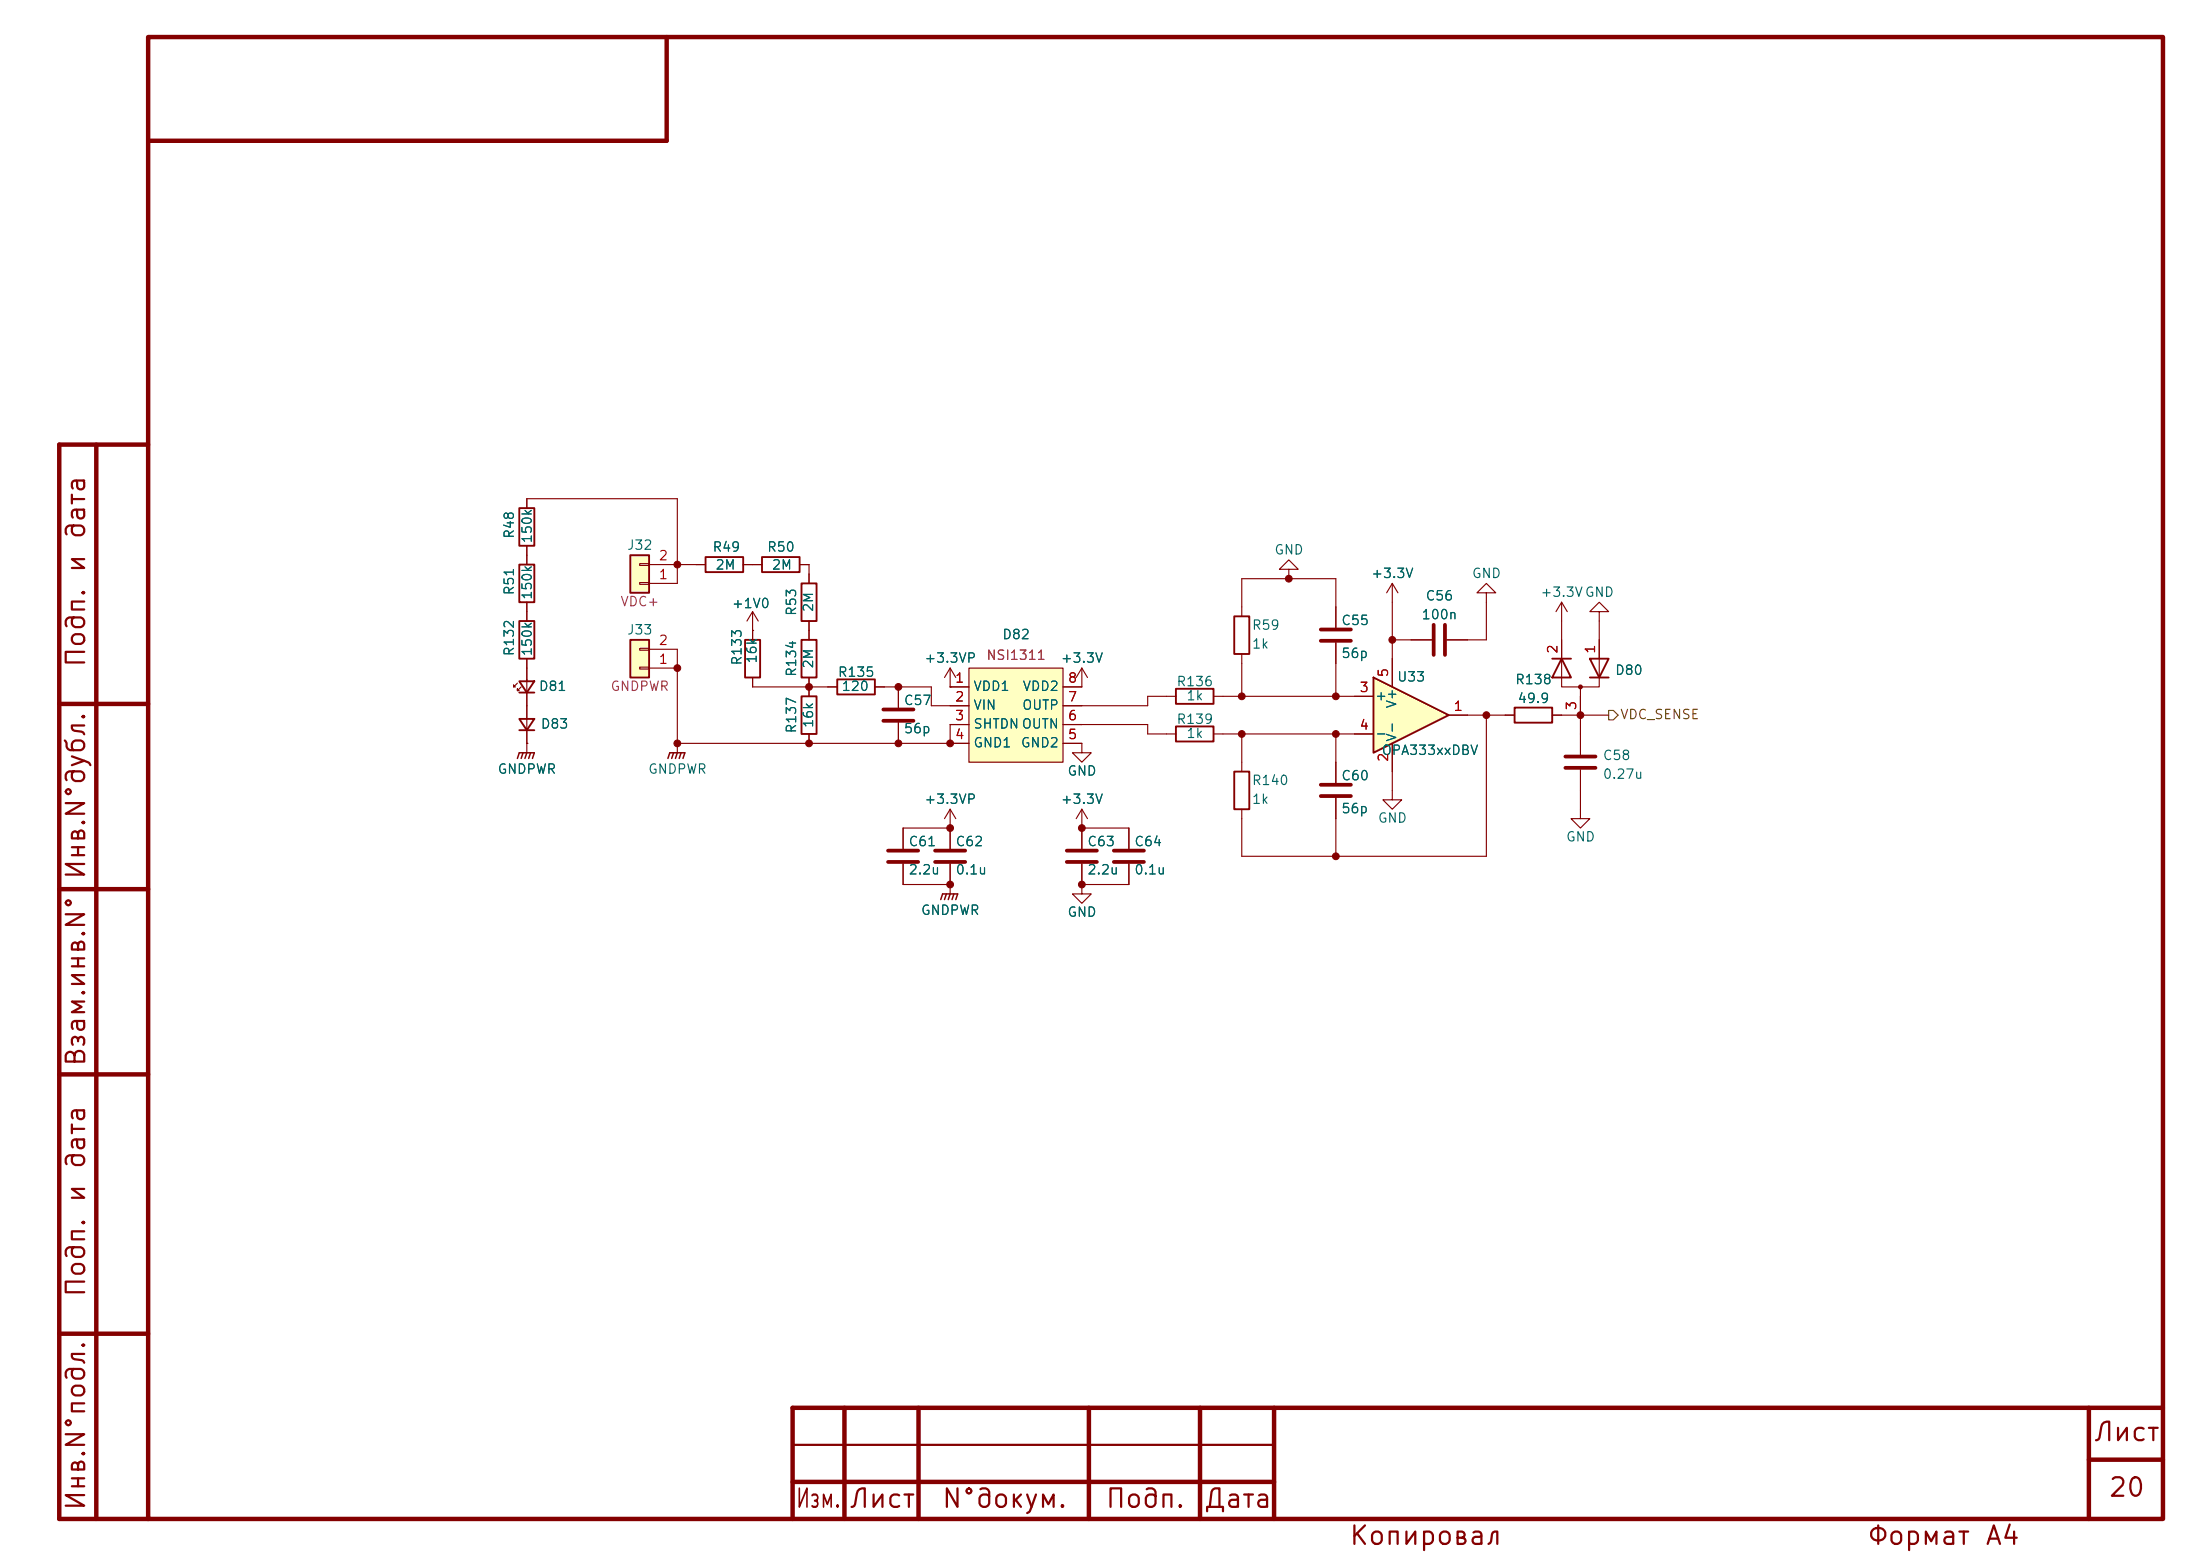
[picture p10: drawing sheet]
<svg xmlns="http://www.w3.org/2000/svg" width="297mm" height="210mm" viewBox="0 0 297 210" stroke-linecap="round" stroke-linejoin="round" font-family="sans-serif">
<g fill="none" stroke="#840000" stroke-width=".6">
<path d="M20 5h272v200h-272zM90 5v14h-70M13 60v145M20 60h-12v145h12M8 95h12M8 120h12M8 145h12M8 180h12M114 190v15M124 190v15M147 190v15M162 190v15"/>
<path d="M172 190v15M282 197h10M282 190v15M292 190h-185v15M107 200h65"/>
</g>
<path d="M107 195h65" fill="none" stroke="#840000" stroke-width=".3"/>
<path d="M128.3 92.7h.1M128.3 90.2l-.8 1.2M128.3 90.2l.7 1.2M128.3 90.2v2.5M128.3 111.8h.1M128.3 109.2v2.6M128.3 109.2l-.8 1.3M128.3 109.2l.7 1.3M188 106.7v1.3h1.2l-1.2 1.2-1.3-1.2h1.3" fill="none" stroke="#840000" stroke-width=".15"/>
<path d="M185.4 91.4l10.2 5.1-10.2 5.1z" fill="#ffffc2"/>
<path d="M185.4 91.4l10.2 5.1-10.2 5.1zM166.6 104.1h2.1v5.1h-2.1z" fill="none" stroke="#840000" stroke-width=".25"/>
<g fill="none" stroke="#840000" stroke-width=".15">
<path d="M146 90.2v2.5M146 90.2l-.7 1.2M146 90.2l.8 1.2M182.9 94h2.5M182.9 99.1h2.5M188 88.9v3.8M195.6 96.5h2.5M146 116.6v4.1h1.3l-1.3 1.2-1.2-1.2h1.2M146 109.2l-.7 1.3M146 109.2l.8 1.3M146 109.2v5.4M152.4 111.8v2.8"/>
<path d="M152.4 116.6v2.8M167.6 102.9v1.2M167.6 109.2v1.3M188 100.3v3.8"/>
</g>
<path d="M144 114.8h4.1M144 116.3h4.1M150.4 114.8h4M150.4 116.3h4" fill="none" stroke="#840000" stroke-width=".51"/>
<path d="M130.8 90.2h12.7v12.7h-12.7z" fill="#ffffc2"/>
<g fill="none" stroke="#840000" stroke-width=".15">
<path d="M71.1 74.9v1.3M174 76.8h1.3l-1.3-1.2-1.3 1.2h1.3v1.3M188 78.7l-.8 1.3M188 78.7l.7 1.3M188 78.7v2.6M69.8 92.2l-.5 .5v-.2v.2h.3M70.4 92.7l-.6 .5v-.2v.2h.3M71.1 81.3v2.5M71.1 88.9v11.4M121.3 92.7v2.8M121.3 97.5v2.8M128.3 92.7h2.5"/>
<path d="M128.3 95.3h2.5M128.3 97.8h2.5M130.8 90.2h12.7v12.7h-12.7zM143.5 92.7h2.5M143.5 95.3h2.5M143.5 97.8h2.5M157.5 99.1h1.2M157.5 94h1.2M163.8 99.1h1.3M163.8 94h1.3M167.6 81.9v1.3M167.6 88.3v1.2"/>
<path d="M180.3 81.9v2.8M180.3 86.7v2.8M190.5 86.4h2.8M195.3 86.4h2.8M200.7 80h1.2l-1.2-1.3-1.3 1.3h1.3v1.3M203.2 96.5h1.3M209.5 96.5h1.3M210.8 86.4v6.3h5.1v-6.3M210.8 81.3v2.5M210.8 81.3l-.7 1.3M210.8 81.3l.8 1.3M213.4 92.7v3.8"/>
<path d="M213.4 99.1v2.8M215.9 82.6h1.3l-1.3-1.3-1.3 1.3h1.3v1.2M121.9 111.8v2.8M121.9 116.6v2.8M128.3 119.4h.1M128.3 100.3h2.5M128.3 111.8v2.8M128.3 116.6v4.1M143.5 100.3h2.5v1.3h1.3l-1.3 1.3-1.2-1.3h1.2M180.3 102.9v2.8M180.3 107.7v2.8M213.4 109.2v1.3h1.2l-1.2 1.3-1.3-1.3h1.3"/>
<path d="M213.4 103.9v2.8"/>
</g>
<g fill="none" stroke="#840000" stroke-width=".51">
<path d="M119.3 95.8h4M119.3 97.3h4M178.3 85h4.1M178.3 86.5h4.1M193.5 84.3v4.1M195.1 84.3v4.1M119.9 116.3h4.1M119.9 114.8h4.1M126.2 116.3h4.1M126.2 114.8h4.1M178.3 105.9h4.1M178.3 107.4h4.1"/>
<path d="M211.3 102.1h4.1M211.3 103.6h4.1"/>
</g>
<g fill="none" stroke="#840000" stroke-width=".25">
<path d="M70.1 76.2h2v5.1h-2zM70.1 83.8h2v5.1h-2zM70.1 91.9h2l-1 1.6zM70.1 97h2l-1 1.6zM70.1 93.5h2M70.1 98.6h2M158.7 98h5.1v2.1h-5.1zM158.7 93h5.1v2h-5.1zM166.6 83.2h2.1v5.1h-2.1zM204.5 95.5h5v2h-5zM209.5 88.9h2.6M210.8 88.9l1.3 2.5h-2.6z"/>
<path d="M214.6 88.9h2.6l-1.3 2.5zM214.6 91.4h2.6"/>
</g>
<path d="M127 121.4l.3-.7h2l-.3 .7M127.8 120.7l-.3 .7M128.3 120.7l-.3 .7M128.8 120.7l-.3 .7" fill="none" stroke="#840000" stroke-width=".2"/>
<circle cx="213.4" cy="92.7" r=".25" fill="#840000" stroke="#840000" stroke-width=".15"/>
<path d="M85.1 86.4h2.5v5h-2.5z" fill="#ffffc2"/>
<path d="M70.1 68.6h2v5.1h-2zM95.2 75.2h5.1v2h-5.1zM102.9 75.2h5v2h-5zM108.2 78.7h2v5.1h-2zM85.1 86.4h2.5v5h-2.5zM100.6 86.4h2v5h-2zM108.2 94h2v5.1h-2zM108.2 86.4h2v5h-2zM113 91.7h5.1v2h-5.1z" fill="none" stroke="#840000" stroke-width=".25"/>
<g fill="none" stroke="#840000" stroke-width=".15">
<path d="M71.1 67.3v1.3M71.1 73.7v1.2M94 76.2h1.2M100.3 76.2h2.6M107.9 76.2h1.3M109.2 77.5v1.2M86.4 90h1.2v.3h-1.2zM86.4 87.5h1.2v.3h-1.2zM87.6 90.2h3.8M87.6 87.6h3.8M101.6 85.1h.1M101.6 82.6v3.8"/>
<path d="M101.6 91.4v1.3M101.6 82.6l-.8 1.2M101.6 82.6l.8 1.2M109.2 83.8v2.6M109.2 91.4v2.6M109.2 99.1v1.2M111.8 92.7h1.2M118.1 92.7h1.3M71.1 100.3h.1M71.1 100.3v1.3M91.4 100.3h.1M91.4 100.3v1.3"/>
</g>
<path d="M69.8 102.4l.3-.8h2l-.2 .8M70.6 101.6l-.2 .8M71.1 101.6l-.2 .8M71.6 101.6l-.2 .8M90.2 102.4l.2-.8h2.1l-.3 .8M90.9 101.6l-.2 .8M91.4 101.6l-.2 .8M91.9 101.6l-.2 .8" fill="none" stroke="#840000" stroke-width=".2"/>
<path d="M85.1 74.9h2.5v5.1h-2.5z" fill="#ffffc2"/>
<path d="M85.1 74.9h2.5v5.1h-2.5z" fill="none" stroke="#840000" stroke-width=".25"/>
<g fill="none" stroke="#840000" stroke-width=".15">
<path d="M71.1 68.6v-1.3h20.3v11.4h-3.8M71.1 73.7v2.5M86.4 78.6h1.2v.3h-1.2zM86.4 76.1h1.2v.2h-1.2zM87.6 76.2h7.6M100.3 76.2h2.6M107.9 76.2h1.3v2.5M71.1 81.3v2.5M71.1 88.9v3M71.1 93.5v3.5M71.1 98.6v1.7M91.4 87.6v12.7h39.4"/>
<path d="M101.6 85.1h.1M101.6 91.4v1.3h11.4M101.6 85.1v1.3M109.2 83.8v2.6M109.2 91.4v2.6M109.2 99.1v1.2M118.1 92.7h7.6v2.6h5.1M121.3 92.7v2.8M121.3 97.5v2.8M128.3 92.7h.1M128.3 92.7h2.5M130.8 97.8h-2.5v2.5"/>
<path d="M143.5 97.8h11.4v1.3h2.6M143.5 92.7h2.5M157.5 94h-2.6v1.3h-11.4M165.1 99.1h20.3M165.1 94h20.3M167.6 81.9v-3.8h12.7v6.6M167.6 89.5v4.5M167.6 99.1v3.8M180.3 86.7v7.3M180.3 99.1v6.6M188 86.4h5.3M188 81.3v11.4"/>
<path d="M195.6 96.5h8.9M200.7 96.5v19.1h-33.1v-5.1M200.7 81.3v5.1h-5.4M209.5 96.5h7.7M210.8 83.8v5.1M213.4 94v5.1M215.9 83.8v5.1M71.1 100.3h.1M121.9 116.6v2.8h6.4M128.3 111.8h.1M128.3 119.4h.1M128.3 111.8h-6.4v2.8"/>
<path d="M128.3 111.8v2.8M128.3 116.6v2.8M143.5 100.3h2.5M146 114.6v-2.8h6.4v2.8M146 116.6v2.8h6.4v-2.8M180.3 107.7v7.9M188 100.3v6.4M213.4 106.7v2.5"/>
</g>
<path d="M217.2 95.9h.6l.6 .6-.6 .7h-.6z" fill="none" stroke="#725600" stroke-width=".15"/>
<g fill="#840000" stroke="#840000" stroke-width=".14">
<circle cx="128.3" cy="111.8" r=".46"/>
<circle cx="121.3" cy="100.3" r=".46"/>
<circle cx="128.3" cy="100.3" r=".46"/>
<circle cx="146" cy="111.8" r=".46"/>
<circle cx="146" cy="119.4" r=".46"/>
<circle cx="121.3" cy="92.7" r=".46"/>
<circle cx="128.3" cy="119.4" r=".46"/>
<circle cx="174" cy="78.1" r=".46"/>
<circle cx="180.3" cy="94" r=".46"/>
<circle cx="180.3" cy="99.1" r=".46"/>
<circle cx="167.6" cy="94" r=".46"/>
<circle cx="180.3" cy="115.6" r=".46"/>
<circle cx="167.6" cy="99.1" r=".46"/>
<circle cx="200.7" cy="96.5" r=".46"/>
<circle cx="188" cy="86.4" r=".46"/>
<circle cx="213.4" cy="96.5" r=".46"/>
<circle cx="91.4" cy="100.3" r=".46"/>
<circle cx="109.2" cy="100.3" r=".46"/>
<circle cx="91.4" cy="76.2" r=".46"/>
<circle cx="91.4" cy="90.2" r=".46"/>
<circle cx="109.2" cy="92.7" r=".46"/>
</g>
<g font-size="2.5" fill="#840000">
<text x="12.1" y="77.5" transform="rotate(-90 12.1 77.5)">и</text>
<text x="12.1" y="73" transform="rotate(-90 12.1 73)">дата</text>
<text x="12.1" y="90.3" transform="rotate(-90 12.1 90.3)">Подп.</text>
<text x="12.1" y="118.9" transform="rotate(-90 12.1 118.9)">Инв.N°дубл.</text>
<text x="12.1" y="144.1" transform="rotate(-90 12.1 144.1)">Взам.инв.N°</text>
<text x="12.1" y="158" transform="rotate(-90 12.1 158)">дата</text>
<text x="12.1" y="162.5" transform="rotate(-90 12.1 162.5)">и</text>
<text x="12.1" y="175.3" transform="rotate(-90 12.1 175.3)">Подп.</text>
<text x="282.5" y="195.1">Лист</text>
<text x="284.5" y="202.6">20</text>
<text x="12.1" y="204.1" transform="rotate(-90 12.1 204.1)">Инв.N°подл.</text>
<text x="107.3" y="204.1">Изм.</text>
<text x="114.5" y="204.1">Лист</text>
<text x="127" y="204.1">N°докум.</text>
<text x="149.1" y="204.1">Подп.</text>
<text x="162.4" y="204.1">Дата</text>
<text x="182" y="209.1">Копировал</text>
<text x="252" y="209.1">Формат</text>
<text x="267.8" y="209.1">A4</text>
</g>
<g font-size="1.3" fill="#006464">
<text x="69.7" y="72.8" transform="rotate(-90 69.7 72.8)">R48</text>
<text x="72.1" y="73.4" transform="rotate(-90 72.1 73.4)">150k</text>
<text x="84.6" y="74.5">J32</text>
<text x="96.1" y="74.8">R49</text>
<text x="96.5" y="77.2">2M</text>
<text x="103.5" y="74.8">R50</text>
<text x="104.1" y="77.2">2M</text>
<text x="172" y="75.2">GND</text>
<text x="69.7" y="80.4" transform="rotate(-90 69.7 80.4)">R51</text>
<text x="72.1" y="81" transform="rotate(-90 72.1 81)">150k</text>
<text x="98.7" y="82.4">+1V0</text>
<text x="107.8" y="83.2" transform="rotate(-90 107.8 83.2)">R53</text>
<text x="110.1" y="82.7" transform="rotate(-90 110.1 82.7)">2M</text>
<text x="185" y="78.3">+3.3V</text>
<text x="191.8" y="83.9">100n</text>
<text x="192.4" y="81.4">C56</text>
<text x="198.6" y="78.3">GND</text>
<text x="207.9" y="80.9">+3.3VGND</text>
<text x="69.7" y="88.7" transform="rotate(-90 69.7 88.7)">R132</text>
<text x="72.1" y="88.7" transform="rotate(-90 72.1 88.7)">150k</text>
<text x="84.6" y="86">J33</text>
<text x="100.4" y="89.9" transform="rotate(-90 100.4 89.9)">R133</text>
<text x="102.5" y="89.7" transform="rotate(-90 102.5 89.7)">16k</text>
<text x="124.7" y="89.8">+3.3VP</text>
<text x="135.2" y="86.6">D82</text>
<text x="143.1" y="89.8">+3.3V</text>
<text x="168.9" y="85.3">R59</text>
<text x="168.9" y="87.9">1k</text>
<text x="181" y="84.7">C55</text>
<text x="181" y="89.1">56p</text>
<text x="72.7" y="93.6">D81</text>
<text x="107.8" y="91.5" transform="rotate(-90 107.8 91.5)">R134</text>
<text x="110.1" y="90.3" transform="rotate(-90 110.1 90.3)">2M</text>
<text x="113" y="91.7">R135</text>
<text x="113.5" y="93.6">120</text>
<text x="121.9" y="95.5">C57</text>
<text x="131.3" y="93.6">VDD1</text>
<text x="138" y="93.6">VDD2</text>
<text x="158.7" y="92.9">R136</text>
<text x="160.1" y="94.8">1k</text>
<text x="185.5" y="94.8">+</text>
<text x="188.5" y="92.3">U33</text>
<text x="188.8" y="95.7" transform="rotate(-90 188.8 95.7)">V+</text>
<text x="204.5" y="92.7">R138</text>
<text x="204.8" y="95.2">49.9</text>
<text x="217.9" y="91.4">D80</text>
<text x="72.9" y="98.7">D83</text>
<text x="107.8" y="99.1" transform="rotate(-90 107.8 99.1)">R137</text>
<text x="110.1" y="98.3" transform="rotate(-90 110.1 98.3)">16k</text>
<text x="121.9" y="99.3">56p</text>
<text x="131.3" y="96.1">VIN</text>
<text x="131.3" y="98.7">SHTDNOUTN</text>
<text x="131.3" y="101.2">GND1</text>
<text x="137.7" y="101.2">GND2</text>
<text x="137.9" y="96.1">OUTP</text>
<text x="158.7" y="98">R139</text>
<text x="160.1" y="99.9">1k</text>
<text x="185.5" y="99.9">-</text>
<text x="188.8" y="100.2" transform="rotate(-90 188.8 100.2)">V-</text>
<text x="67.1" y="104.7">GNDPWR</text>
<text x="87.4" y="104.7">GNDPWR</text>
<text x="144" y="105">GND</text>
<text x="168.9" y="106.3">R140</text>
<text x="181" y="105.6">C60</text>
<text x="186.4" y="102.2">OPA333xxDBV</text>
<text x="216.3" y="105.4">0.27u</text>
<text x="216.3" y="102.9">C58</text>
<text x="124.7" y="108.8">+3.3VP</text>
<text x="143.1" y="108.8">+3.3V</text>
<text x="168.9" y="108.8">1k</text>
<text x="181" y="110.1">56p</text>
<text x="185.9" y="111.4">GND</text>
<text x="211.3" y="113.9">GND</text>
<text x="122.6" y="114.5">C61</text>
<text x="122.6" y="118.3">2.2u</text>
<text x="128.9" y="114.5">C62</text>
<text x="128.9" y="118.3">0.1u</text>
<text x="146.7" y="114.5">C63</text>
<text x="146.7" y="118.3">2.2u</text>
<text x="153" y="114.5">C64</text>
<text x="153" y="118.3">0.1u</text>
<text x="124.2" y="123.8">GNDPWR</text>
<text x="144" y="124.1">GND</text>
</g>
<g font-size="1.3" fill="#a90000">
<text x="88.8" y="75.9">2</text>
<text x="88.8" y="78.5">1</text>
<text x="88.8" y="89.9">1</text>
<text x="88.8" y="87.4">2</text>
<text x="210.6" y="88.3" transform="rotate(-90 210.6 88.3)">2</text>
<text x="215.6" y="88.3" transform="rotate(-90 215.6 88.3)">1</text>
<text x="128.8" y="92.5">1</text>
<text x="128.8" y="95">2</text>
<text x="144.1" y="95">7</text>
<text x="144.1" y="92.5">8</text>
<text x="183.4" y="93.7">3</text>
<text x="187.7" y="91.5" transform="rotate(-90 187.7 91.5)">5</text>
<text x="213.1" y="96" transform="rotate(-90 213.1 96)">3</text>
<text x="128.8" y="97.5">3</text>
<text x="128.8" y="100.1">4</text>
<text x="144.1" y="100.1">5</text>
<text x="144.1" y="97.5">6</text>
<text x="183.4" y="98.8">4</text>
<text x="196.1" y="96.3">1</text>
<text x="187.7" y="102.9" transform="rotate(-90 187.7 102.9)">2</text>
</g>
<g font-size="1.3" fill="#840084">
<text x="83.7" y="82.1">VDC+</text>
<text x="133.1" y="89.4">NSI1311</text>
<text x="82.3" y="93.6">GNDPWR</text>
</g>
<text font-size="1.3" fill="#725600" x="218.6" y="97.4">VDC_SENSE</text>
</svg>
